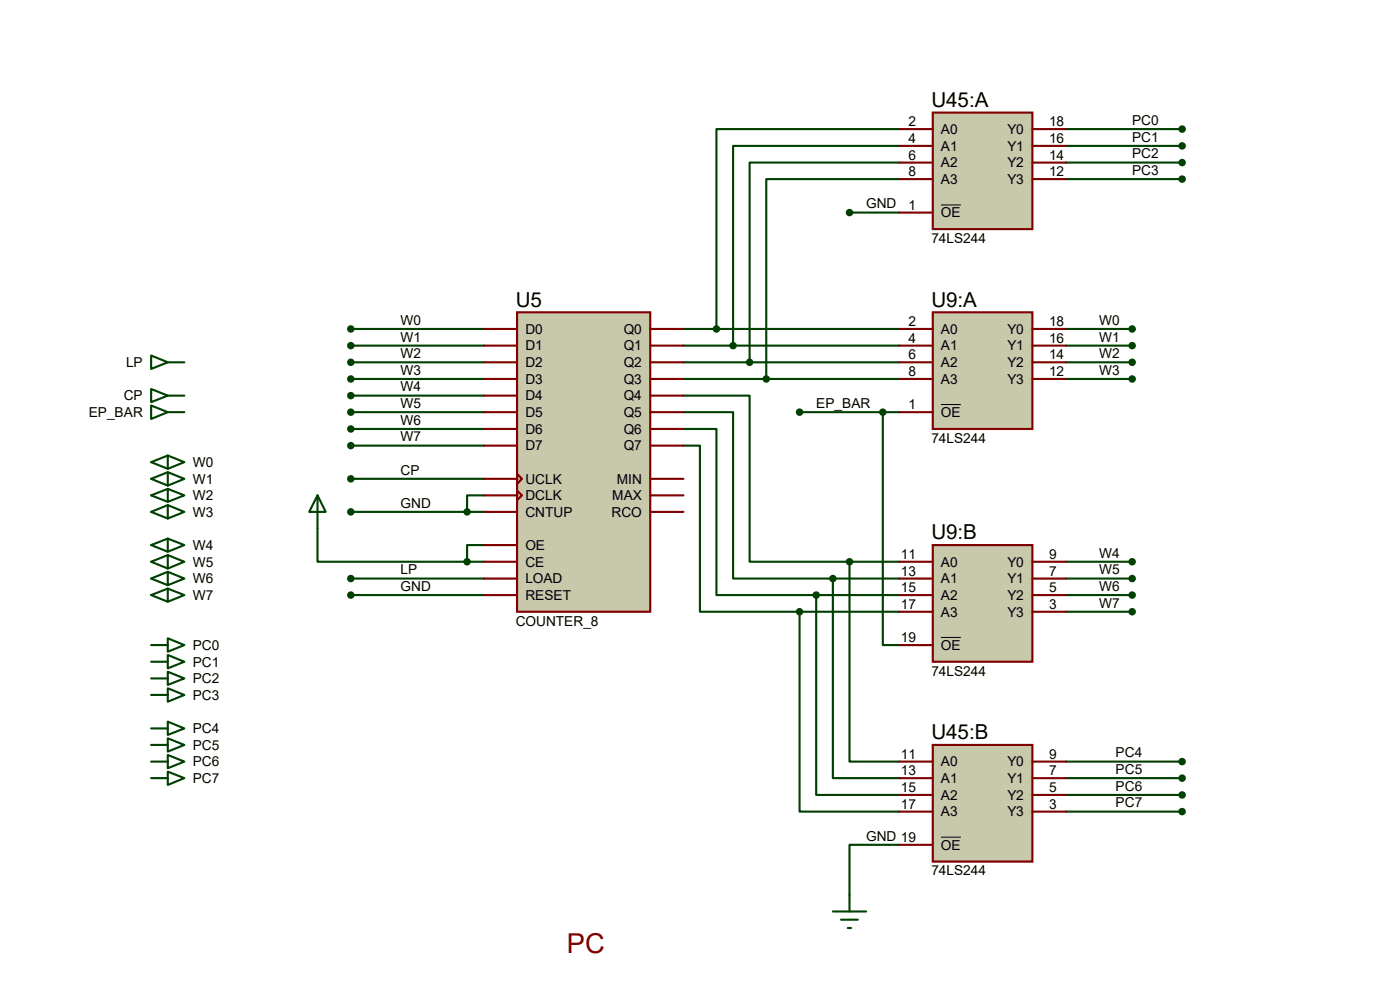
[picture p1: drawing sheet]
<svg xmlns="http://www.w3.org/2000/svg" width="420mm" height="297mm" viewBox="0 0 420 297" stroke-linecap="round" stroke-linejoin="round" font-family="sans-serif">
<g fill="none" stroke="#004000" stroke-width=".64">
<path d="M269.8 38.7h-54.9v59.9M319.7 38.7h34.9M269.8 43.7h-49.9v59.9M269.8 48.7h-44.9v59.9M269.8 53.7h-39.9v59.9M319.7 43.7h34.9M319.7 48.7h34.9M319.7 53.7h34.9M254.8 63.7h15M105.2 98.6h40M205 98.6h64.8M319.7 98.6h19.9"/>
<path d="M45.3 106.6l5 2-5 2zM45.3 116.6l5 2-5 1.9zM50.3 108.6h5M50.3 118.6h5M105.2 103.6h40M105.2 108.6h40M105.2 113.6h40M105.2 118.6h40M205 118.6h19.9v49.8h29.9M205 103.6h64.8M205 108.6h64.8M205 113.6h64.8"/>
<path d="M319.7 103.6h19.9M319.7 108.6h19.9M319.7 113.6h19.9M45.3 121.5l5 2-5 2.1zM50.3 136.5l5 2-5 2zM50.3 123.5h5M50.3 136.5l-5 2 5 2M105.2 123.5h40M105.2 128.6h40M105.2 133.6h40M205 133.6h5v49.7h29.9M205 128.6h9.9v49.8h30"/>
<path d="M205 123.5h14.9v49.9h30M239.9 123.5h29.9M264.8 123.5v69.8h5M50.3 141.5l5 2-5 2zM50.3 146.5l5 2-5 1.9zM50.3 151.4l5 2-5 2zM50.3 141.5l-5 2 5 2M50.3 146.5l-5 2 5 1.9M50.3 151.4l-5 2 5 2M95.2 158.4v10h44.9M105.2 143.5h40M105.2 153.4h40"/>
<path d="M145.2 148.5h-5.1v4.9M50.3 161.4l5 2-5 2zM50.3 166.4l5 2-5 2zM50.3 171.4l5 2-5 2zM50.3 176.4l5 2-5 1.9zM50.3 161.4l-5 2 5 2M50.3 166.4l-5 2 5 2M50.3 171.4l-5 2 5 2M50.3 176.4l-5 2 5 1.9M105.2 173.4h40M105.2 178.4h40M140.1 168.4h5.1"/>
<path d="M145.2 163.4h-5.1v5M244.9 178.4v59.9h24.9M244.9 178.4h24.9M249.9 173.4v59.8h19.9M249.9 173.4h19.9M254.8 168.4v59.9h15M254.8 168.4h15M319.7 168.4h19.9M319.7 173.4h19.9M319.7 178.4h19.9M239.9 183.3v59.9h29.9M239.9 183.3h29.9"/>
<path d="M319.7 183.3h19.9M319.7 228.3h34.9M319.7 233.2h34.9M319.7 238.3h34.9M269.8 253.2h-15v15M319.7 243.2h34.9"/>
</g>
<path d="M279.8 93.6h29.9v35h-29.9z" fill="#c8c8aa" stroke="#800000" stroke-width=".64"/>
<path d="M269.8 98.6h10M309.7 98.6h10M269.8 103.6h10M269.8 108.6h10M269.8 113.6h10M309.7 103.6h10M309.7 108.6h10M309.7 113.6h10M269.8 123.5h10" fill="none" stroke="#800000" stroke-width=".64"/>
<path d="M282.3 121.2h5.9" fill="none" stroke="#000" stroke-width=".3"/>
<path d="M279.8 163.4h29.9v34.9h-29.9z" fill="#c8c8aa" stroke="#800000" stroke-width=".64"/>
<path d="M269.8 168.4h10M269.8 173.4h10M269.8 178.4h10M309.7 168.4h10M309.7 173.4h10M309.7 178.4h10M269.8 183.3h10M269.8 193.3h10M309.7 183.3h10" fill="none" stroke="#800000" stroke-width=".64"/>
<path d="M282.3 191.1h5.9" fill="none" stroke="#000" stroke-width=".3"/>
<g fill="#004000" stroke="#004000" stroke-width=".64">
<circle cx="264.8" cy="123.5" r=".8"/>
<circle cx="239.9" cy="123.5" r=".8"/>
<circle cx="339.6" cy="98.6" r=".8"/>
<circle cx="339.6" cy="103.6" r=".8"/>
<circle cx="339.6" cy="108.6" r=".8"/>
<circle cx="339.6" cy="113.6" r=".8"/>
<circle cx="339.6" cy="168.4" r=".8"/>
<circle cx="339.6" cy="173.4" r=".8"/>
<circle cx="339.6" cy="178.4" r=".8"/>
<circle cx="339.6" cy="183.3" r=".8"/>
</g>
<path d="M249.9 273.2h9.9M252.3 275.6h5M254.3 278.1h1M254.8 268.2v5" fill="none" stroke="#004000" stroke-width=".64"/>
<path d="M279.8 33.7h29.9v35h-29.9z" fill="#c8c8aa" stroke="#800000" stroke-width=".64"/>
<path d="M269.8 38.7h10M309.7 38.7h10M269.8 43.7h10M269.8 48.7h10M269.8 53.7h10M309.7 43.7h10M309.7 48.7h10M309.7 53.7h10M269.8 63.7h10" fill="none" stroke="#800000" stroke-width=".64"/>
<path d="M282.3 61.4h5.9" fill="none" stroke="#000" stroke-width=".3"/>
<path d="M279.8 223.3h29.9v34.9h-29.9z" fill="#c8c8aa" stroke="#800000" stroke-width=".64"/>
<path d="M269.8 228.3h10M269.8 233.2h10M269.8 238.3h10M309.7 228.3h10M309.7 233.2h10M309.7 238.3h10M269.8 243.2h10M269.8 253.2h10M309.7 243.2h10" fill="none" stroke="#800000" stroke-width=".64"/>
<path d="M282.3 250.9h5.9" fill="none" stroke="#000" stroke-width=".3"/>
<g fill="#004000" stroke="#004000" stroke-width=".64">
<circle cx="254.8" cy="63.7" r=".8"/>
<circle cx="354.6" cy="38.7" r=".8"/>
<circle cx="354.6" cy="43.7" r=".8"/>
<circle cx="354.6" cy="48.7" r=".8"/>
<circle cx="354.6" cy="53.7" r=".8"/>
<circle cx="354.6" cy="228.3" r=".8"/>
<circle cx="354.6" cy="233.2" r=".8"/>
<circle cx="354.6" cy="238.3" r=".8"/>
<circle cx="354.6" cy="243.2" r=".8"/>
</g>
<g fill="none" stroke="#004000" stroke-width=".64">
<path d="M45.3 193.3h5M45.3 198.3h5M50.3 191.3l5 2-5 2zM50.3 196.3l5 2-5 2zM45.3 203.3h5M45.3 208.3h5M45.3 218.3h5M50.3 201.3l5 2-5 2zM50.3 206.3l5 2-5 2zM50.3 216.3l5 2-5 2zM45.3 223.3h5M45.3 228.3h5"/>
<path d="M45.3 233.2h5M50.3 221.3l5 2-5 2zM50.3 226.3l5 2-5 2zM50.3 231.3l5 1.9-5 2z"/>
</g>
<path d="M155.1 93.6h40v89.7h-40z" fill="#c8c8aa" stroke="#800000" stroke-width=".64"/>
<g fill="none" stroke="#800000" stroke-width=".64">
<path d="M145.2 98.6h9.9M195.1 98.6h9.9M145.2 103.6h9.9M145.2 108.6h9.9M145.2 113.6h9.9M145.2 118.6h9.9M195.1 103.6h9.9M195.1 108.6h9.9M195.1 113.6h9.9M195.1 118.6h9.9M145.2 123.5h9.9M145.2 128.6h9.9"/>
<path d="M145.2 133.6h9.9M195.1 123.5h9.9M195.1 128.6h9.9M195.1 133.6h9.9M145.2 143.5h9.9M145.2 148.5h9.9M145.2 153.4h9.9M155.1 142l1.5 1.5-1.5 1.5zM155.1 147l1.5 1.5-1.5 1.4zM195.1 143.5h9.9M195.1 148.5h9.9M195.1 153.4h9.9"/>
<path d="M145.2 163.4h9.9M145.2 168.4h9.9M145.2 173.4h9.9M145.2 178.4h9.9"/>
</g>
<g fill="#004000" stroke="#004000" stroke-width=".64">
<circle cx="214.9" cy="98.6" r=".8"/>
<circle cx="219.9" cy="103.6" r=".8"/>
<circle cx="224.9" cy="108.6" r=".8"/>
<circle cx="229.9" cy="113.6" r=".8"/>
<circle cx="239.9" cy="183.3" r=".8"/>
<circle cx="244.9" cy="178.4" r=".8"/>
<circle cx="249.9" cy="173.4" r=".8"/>
<circle cx="254.8" cy="168.4" r=".8"/>
<circle cx="105.2" cy="98.6" r=".8"/>
<circle cx="105.2" cy="103.6" r=".8"/>
<circle cx="105.2" cy="108.6" r=".8"/>
<circle cx="105.2" cy="113.6" r=".8"/>
<circle cx="105.2" cy="118.6" r=".8"/>
<circle cx="105.2" cy="123.5" r=".8"/>
<circle cx="105.2" cy="128.6" r=".8"/>
<circle cx="105.2" cy="133.6" r=".8"/>
<circle cx="105.2" cy="178.4" r=".8"/>
<circle cx="105.2" cy="173.4" r=".8"/>
<circle cx="105.2" cy="143.5" r=".8"/>
<circle cx="140.1" cy="153.4" r=".8"/>
<circle cx="105.2" cy="153.4" r=".8"/>
<circle cx="140.1" cy="168.4" r=".8"/>
</g>
<path d="M95.2 148.5l2.5 4.9h-4.9zM95.2 148.5v9.9" fill="none" stroke="#004000" stroke-width=".64"/>
<text font-size="8.2" fill="#800000" x="170.1" y="285.6">PC</text>
<g font-size="6.2">
<text x="279.4" y="32">U45:A</text>
<text x="154.7" y="91.9">U5</text>
<text x="279.4" y="91.9">U9:A</text>
<text x="279.4" y="161.7">U9:B</text>
<text x="279.4" y="221.6">U45:B</text>
</g>
<g font-size="4.1">
<text x="272.5" y="37.8">2</text>
<text x="282.3" y="40.1">A0</text>
<text x="302.2" y="40.1">Y0</text>
<text x="314.7" y="37.8">18</text>
<text x="339.6" y="37.5">PC0</text>
<text x="272.5" y="42.9">4</text>
<text x="272.5" y="47.9">6</text>
<text x="282.3" y="45.2">A1</text>
<text x="302.2" y="45.2">Y1</text>
<text x="314.7" y="42.9">16</text>
<text x="314.7" y="47.9">14</text>
<text x="339.6" y="42.5">PC1</text>
<text x="339.6" y="47.5">PC2</text>
<text x="272.5" y="52.8">8</text>
<text x="282.3" y="50.2">A2</text>
<text x="302.2" y="50.2">Y2</text>
<text x="314.7" y="52.8">12</text>
<text x="339.6" y="52.5">PC3</text>
<text x="282.3" y="55.1">A3</text>
<text x="302.2" y="55.1">Y3</text>
<text x="259.8" y="62.4">GND</text>
<text x="272.5" y="62.9">1</text>
<text x="282.3" y="65.2">OE</text>
<text x="279.4" y="72.8">74LS244</text>
<text x="120.2" y="97.3">W0</text>
<text x="157.6" y="100">D0</text>
<text x="187.1" y="100">Q0</text>
<text x="272.5" y="97.7">2</text>
<text x="282.3" y="100">A0</text>
<text x="302.2" y="100">Y0</text>
<text x="314.7" y="97.7">18</text>
<text x="329.7" y="97.3">W0</text>
<text x="120.2" y="102.4">W1</text>
<text x="120.2" y="107.4">W2</text>
<text x="157.6" y="105">D1</text>
<text x="187.1" y="105">Q1</text>
<text x="272.5" y="102.7">4</text>
<text x="272.5" y="107.7">6</text>
<text x="282.3" y="105">A1</text>
<text x="302.2" y="105">Y1</text>
<text x="314.7" y="102.7">16</text>
<text x="314.7" y="107.7">14</text>
<text x="329.7" y="102.4">W1</text>
<text x="329.7" y="107.4">W2</text>
<text x="37.8" y="110">LP</text>
<text x="120.2" y="112.3">W3</text>
<text x="157.6" y="110">D2</text>
<text x="187.1" y="110">Q2</text>
<text x="272.5" y="112.7">8</text>
<text x="282.3" y="110">A2</text>
<text x="302.2" y="110">Y2</text>
<text x="314.7" y="112.7">12</text>
<text x="329.7" y="112.3">W3</text>
<text x="120.2" y="117.3">W4</text>
<text x="157.6" y="115">D3</text>
<text x="187.1" y="115">Q3</text>
<text x="282.3" y="115">A3</text>
<text x="302.2" y="115">Y3</text>
<text x="26.6" y="125">EP_BAR</text>
<text x="37.1" y="120">CP</text>
<text x="120.2" y="122.3">W5</text>
<text x="157.6" y="120">D4</text>
<text x="157.6" y="125">D5</text>
<text x="187.1" y="120">Q4</text>
<text x="187.1" y="125">Q5</text>
<text x="244.9" y="122.3">EP_BAR</text>
<text x="272.5" y="122.7">1</text>
<text x="282.3" y="125">OE</text>
<text x="120.2" y="127.3">W6</text>
<text x="157.6" y="130">D6</text>
<text x="187.1" y="130">Q6</text>
<text x="120.2" y="132.3">W7</text>
<text x="157.6" y="135">D7</text>
<text x="187.1" y="135">Q7</text>
<text x="279.4" y="132.6">74LS244</text>
<text x="57.8" y="140">W0</text>
<text x="120.2" y="142.2">CP</text>
<text x="57.8" y="144.9">W1</text>
<text x="57.8" y="149.9">W2</text>
<text x="157.6" y="144.9">UCLK</text>
<text x="157.6" y="149.9">DCLK</text>
<text x="183.7" y="149.9">MAX</text>
<text x="185" y="144.9">MIN</text>
<text x="57.8" y="154.9">W3</text>
<text x="120.2" y="152.2">GND</text>
<text x="157.6" y="154.9">CNTUP</text>
<text x="183.4" y="154.9">RCO</text>
<text x="57.8" y="164.8">W4</text>
<text x="157.6" y="164.8">OE</text>
<text x="270.2" y="167.5">11</text>
<text x="314.7" y="167.5">9</text>
<text x="329.7" y="167.2">W4</text>
<text x="57.8" y="169.8">W5</text>
<text x="120.2" y="172.1">LP</text>
<text x="157.6" y="169.8">CE</text>
<text x="270.2" y="172.6">13</text>
<text x="282.3" y="169.8">A0</text>
<text x="302.2" y="169.8">Y0</text>
<text x="314.7" y="172.6">7</text>
<text x="329.7" y="172.1">W5</text>
<text x="57.8" y="174.8">W6</text>
<text x="57.8" y="179.8">W7</text>
<text x="120.2" y="177.1">GND</text>
<text x="157.6" y="174.8">LOAD</text>
<text x="157.6" y="179.8">RESET</text>
<text x="270.2" y="177.5">15</text>
<text x="282.3" y="174.8">A1</text>
<text x="282.3" y="179.8">A2</text>
<text x="302.2" y="174.8">Y1</text>
<text x="302.2" y="179.8">Y2</text>
<text x="314.7" y="177.5">5</text>
<text x="329.7" y="177.1">W6</text>
<text x="270.2" y="182.5">17</text>
<text x="282.3" y="184.8">A3</text>
<text x="302.2" y="184.8">Y3</text>
<text x="314.7" y="182.5">3</text>
<text x="329.7" y="182.1">W7</text>
<text x="154.7" y="187.5">COUNTER_8</text>
<text x="57.8" y="194.8">PC0</text>
<text x="270.2" y="192.5">19</text>
<text x="282.3" y="194.8">OE</text>
<text x="57.8" y="199.8">PC1</text>
<text x="279.4" y="202.5">74LS244</text>
<text x="57.8" y="204.8">PC2</text>
<text x="57.8" y="209.7">PC3</text>
<text x="57.8" y="219.8">PC4</text>
<text x="57.8" y="224.7">PC5</text>
<text x="270.2" y="227.4">11</text>
<text x="314.7" y="227.4">9</text>
<text x="334.7" y="227">PC4</text>
<text x="57.8" y="229.7">PC6</text>
<text x="270.2" y="232.4">13</text>
<text x="282.3" y="229.7">A0</text>
<text x="302.2" y="229.7">Y0</text>
<text x="314.7" y="232.4">7</text>
<text x="334.7" y="232">PC5</text>
<text x="57.8" y="234.7">PC7</text>
<text x="270.2" y="237.4">15</text>
<text x="282.3" y="234.7">A1</text>
<text x="282.3" y="239.7">A2</text>
<text x="302.2" y="234.7">Y1</text>
<text x="302.2" y="239.7">Y2</text>
<text x="314.7" y="237.4">5</text>
<text x="334.7" y="237">PC6</text>
<text x="270.2" y="242.4">17</text>
<text x="282.3" y="244.7">A3</text>
<text x="302.2" y="244.7">Y3</text>
<text x="314.7" y="242.4">3</text>
<text x="334.7" y="242">PC7</text>
<text x="259.8" y="251.9">GND 19</text>
<text x="282.3" y="254.6">OE</text>
<text x="279.4" y="262.3">74LS244</text>
</g>
</svg>
